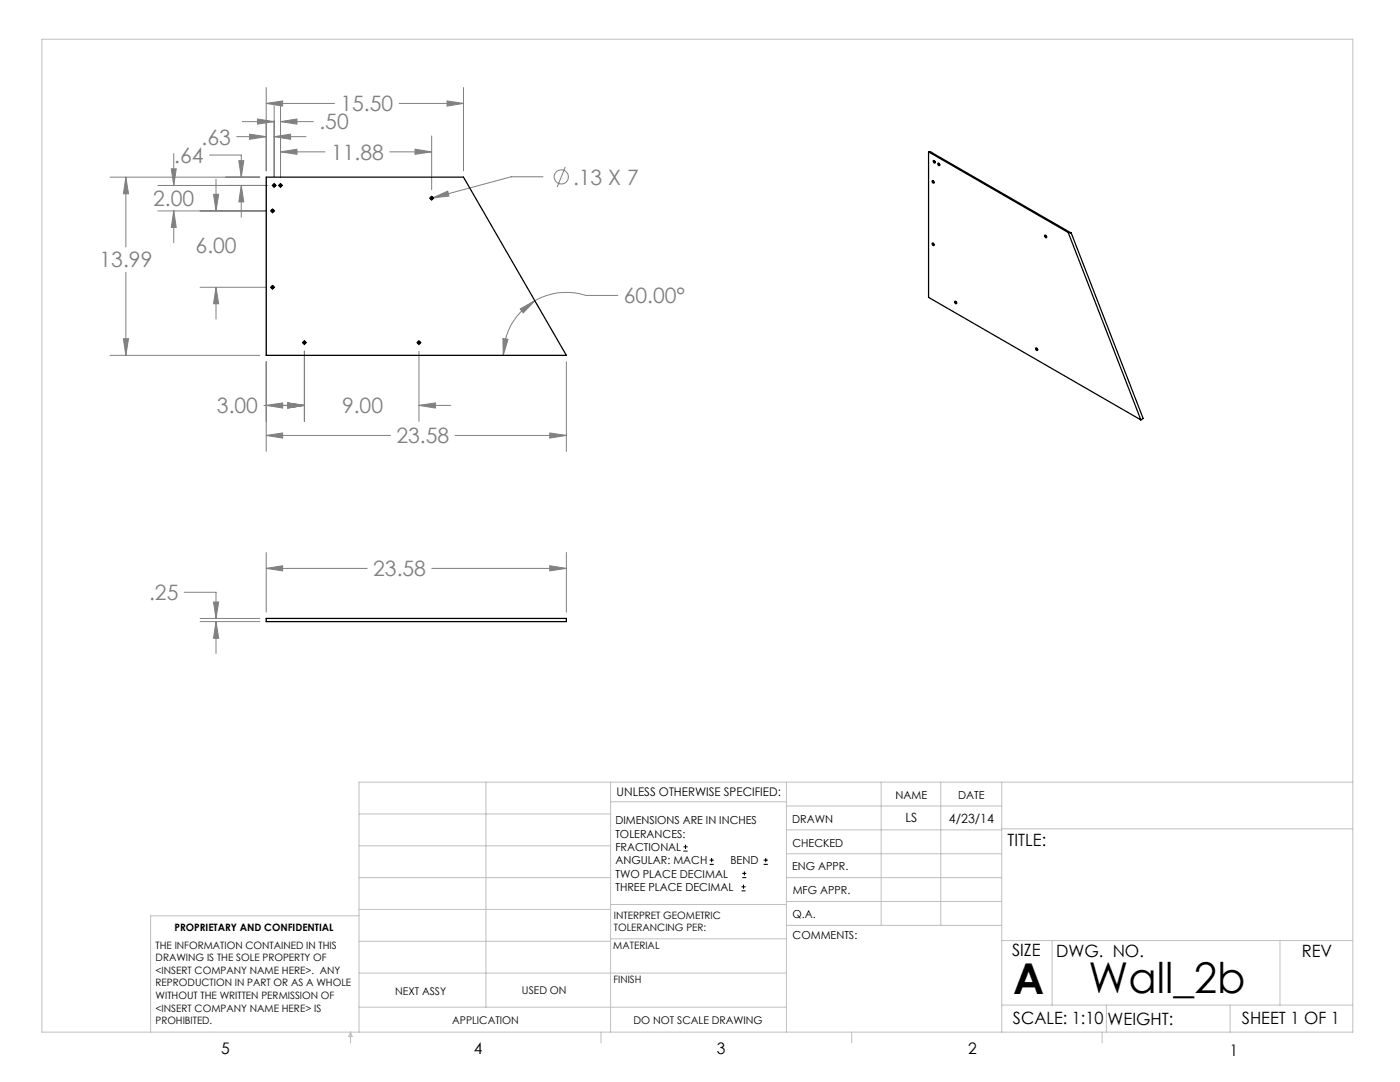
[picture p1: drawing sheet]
<svg xmlns="http://www.w3.org/2000/svg" width="279mm" height="216mm" viewBox="0 0 279 216" stroke-linecap="round" stroke-linejoin="round" font-family="sans-serif">
<g fill="none" stroke="#808080" stroke-width=".2">
<path d="M53.1 17.5v16.6M92.5 17.5v16.6M21.9 35.3h30M25.1 35.3l.5 3.4h-1zM25.1 35.3v14M31.5 37h21.9M34.2 33.7h1l-.5 3.3zM34.7 30.7v6.3M41.8 30.9h6.4v4.4M42.6 38.8h1l-.5 3.3zM43.1 35.7v6.4M47.2 27.3h5.9"/>
<path d="M47.7 32.1h.9l-.4 3.2zM48.2 37l.4 3.3h-.9zM48.2 37v6.4M48.4 24.3h6.3M49.8 26.8l3.3 .5-3.3 .5zM51.4 23.7l3.3 .6-3.3 .5zM53.1 20.6l3.3-.5v1.1zM53.1 20.6h13.6M54.7 27.3l3.3-.5v1zM54.7 21.1v14.2M54.7 27.3h6.4M56 24.3l3.3-.6v1.1z"/>
<path d="M56 30.3l3.3-.5v1zM56 21.1v14.2M56 24.3h6.5M56 30.3h8.9M77.8 30.3h8.3M79.7 20.6h12.8M82.8 29.8l3.3 .5-3.3 .5zM86.1 27.1v10.8M86.3 39.5l3.1-1.4 .2 1zM89.2 20.1l3.3 .5-3.3 .6zM108.4 35.3h-6.4l-15.7 4.2M112.8 33.3l-1.6 4"/>
<path d="M25.1 54.3v16.6M31.5 42.1h21.6M34.7 42.1l.5 3.3h-1zM34.7 42.1v6.3M39.9 57.3h13.2M43.1 57.3l.5 3.3h-1zM43.1 57.3v6.4M123.3 58.9h-6.4a12.7 12.7 0 0 0-10.1 1.1M21.9 70.9h30M24.6 67.6h1l-.5 3.3zM53.1 72.2v17.9M60.7 70.1v14"/>
<path d="M83.6 70.1v14M100.4 67.6l1 .1-1 3.2zM103.8 61.6l3-1.6-2.4 2.4zM106.8 60a12.6 12.6 0 0 0-6.4 10.9M113 72.2v17.9M52.7 80.9h8M53.1 86.9l3.3-.5v1zM53.1 80.9l3.3-.5v1zM53.1 86.9h24.8M57.4 80.4l3.3 .5-3.3 .5zM83.6 80.9l3.3-.5v1zM83.6 80.9h6.4"/>
<path d="M90.8 86.9h22.2M109.7 86.4l3.3 .5-3.3 .5zM36.8 118.2h6.3v5.2M53.1 113.4l3.3-.5v1zM53.1 110.2v11.9M53.1 113.4h20.2M86.2 113.4h26.8M109.7 112.9l3.3 .5-3.3 .5zM113 110.2v11.9M39.9 124h12M39.9 123.4h12M42.6 120.1h1l-.5 3.3z"/>
<path d="M43.1 124l.5 3.4h-1zM43.1 124v6.4"/>
<circle cx="112" cy="35.3" r="1.42"/>
</g>
<g fill="none" stroke="#000" stroke-width=".2">
<path d="M54.3 37h.8M54.7 36.6v.8M55.6 37h.8M56 36.6v.8M85.7 39.5h.9M86.1 39.1v.9M54 57.3h.8M54 42.1h.8M54.4 41.7v.8M54.4 56.9v.8M60.3 68.4h.9M60.7 67.9v.9"/>
<path d="M83.2 68.4h.8M83.6 67.9v.9M136.4 169.8h.8M136.4 169h.8M136.8 168.6v.8M141.6 172.5h.9M141.6 171.6h.9M142 171.2v.8M148 177.8h.8M148 177h.8M148.1 175.1h.8M148.1 174.3h.8"/>
<path d="M148.4 176.5v.8M148.6 173.9v.8M152.4 172.5h.8M152.4 171.6h.8M152.8 171.2v.8"/>
</g>
<g fill="none" stroke="#c0c0c0" stroke-width=".2">
<path d="M8.4 7.8h261.6v198.2h-261.6zM97 156.1v44.9M121.8 156.1v49.9M121.8 160h35.2M157 156.1v49.9M175.9 156.1v28.5M187.7 156.1v28.5M199.9 156.1v49.9M270 156.1h-198.4v49.9M71.6 175.1h50.2M71.6 168.8h50.2M71.6 162.4h50.2"/>
<path d="M157 170.4h42.9M157 165.6h42.9M157 160.8h42.9M157 175.1h42.9M157 179.9h42.9M199.9 165.4h70.1M71.6 194.2h85.4M71.6 187.8h50.2M71.6 181.5h50.2M71.6 182.7h-41.5v23.3M121.8 187.3h35.2M121.8 180.5h35.2"/>
<path d="M157 184.6h42.9M199.9 187.7h70.1M210 187.7v12.9M255.4 187.7v12.9M70 206v2.1M70 206l.3 .8h-.7zM71.6 201h85.4M119.9 206v2.1M170 206v2.1M199.9 200.6h70.1M220 206v2.1M220.8 200.6v5.4"/>
<path d="M245.5 200.6v5.4"/>
</g>
<path d="M89.2 20.1l3.3 .5-3.3 .6zM53.1 20.6l3.3-.5v1.1zM109.7 86.4l3.3 .5-3.3 .5zM53.1 86.9l3.3-.5v1zM24.6 67.6h1l-.5 3.3zM25.1 35.3l.5 3.4h-1zM103.8 61.6l3-1.6-2.4 2.4zM100.4 67.6l1 .1-1 3.2zM53.1 80.9l3.3-.5v1zM57.4 80.4l3.3 .5-3.3 .5zM57.4 80.4l3.3 .5-3.3 .5zM83.6 80.9l3.3-.5v1zM49.8 26.8l3.3 .5-3.3 .5zM54.7 27.3l3.3-.5v1zM51.4 23.7l3.3 .6-3.3 .5zM56 24.3l3.3-.6v1.1zM56 30.3l3.3-.5v1zM82.8 29.8l3.3 .5-3.3 .5zM47.7 32.1h.9l-.4 3.2zM48.2 37l.4 3.3h-.9zM34.7 42.1l.5 3.3h-1zM34.2 33.7h1l-.5 3.3zM42.6 38.8h1l-.5 3.3zM43.1 57.3l.5 3.3h-1zM86.3 39.5l3.3-.4-.2-1zM109.7 112.9l3.3 .5-3.3 .5zM53.1 113.4l3.3-.5v1zM43.1 124l.5 3.4h-1zM42.6 120.1h1l-.5 3.3z" fill="#808080"/>
<g fill="none" stroke="#000" stroke-width=".25">
<path d="M53.1 35.3h39.4l20.5 35.6h-59.9zM185.3 30.3v29l42.4 24.5M185.3 30.3l27.9 16.1M185.3 30.3h.5l28 16.2M186.1 36.1a.26 .26 0 0 1 .3 .1 .26 .26 0 0 1-.2 .3l-.2-.3zM186.3 32.1a.25 .25 0 0 1 .3 .1 .25 .25 0 0 1-.1 .3l-.2-.2zM186.3 36.1l-.1 .1 .2 .2M186.5 32.1v.2h.2M187.4 32.6l-.1 .1 .2 .2M186.3 48.5l-.1 .2 .2 .1M208.5 47a.27 .27 0 0 1 .3 .1 .27 .27 0 0 1-.1 .3l-.2-.3zM208.7 47v.1l.2 .2"/>
<path d="M213.2 46.4l14.5 37.4M213.2 46.4l.6 .1M213.8 46.5l14.3 37-.4 .3M190.5 60.1a.25 .25 0 0 1 .4 .2 .25 .25 0 0 1-.2 .3zM190.7 60.1v.3h.2M206.7 69.5a.31 .31 0 0 1 .3 .1 .31 .31 0 0 1 0 .4l-.3-.3zM206.9 69.5v.2h.2M53.1 123.4h59.9v.6h-59.9z"/>
<circle cx="54.7" cy="37" r=".15"/>
<circle cx="54.7" cy="37" r=".28"/>
<circle cx="56" cy="37" r=".15"/>
<circle cx="56" cy="37" r=".28"/>
<circle cx="86.1" cy="39.5" r=".16"/>
<circle cx="86.1" cy="39.5" r=".28"/>
<circle cx="187.4" cy="32.8" r=".22"/>
<circle cx="54.4" cy="57.3" r=".16"/>
<circle cx="54.4" cy="42.1" r=".16"/>
<circle cx="54.4" cy="57.3" r=".28"/>
<circle cx="54.4" cy="42.1" r=".28"/>
<circle cx="186.2" cy="48.7" r=".22"/>
<circle cx="60.7" cy="68.4" r=".15"/>
<circle cx="60.7" cy="68.4" r=".28"/>
<circle cx="83.6" cy="68.4" r=".15"/>
<circle cx="83.6" cy="68.4" r=".28"/>
</g>
<g font-size="8.5">
<text x="202.2" y="198.3">A</text>
<text x="217.3" y="198.1">Wall_2b</text>
</g>
<g font-size="4.2" fill="#808080">
<text x="67.9" y="22.2">15.50</text>
<text x="40.2" y="28.9">.63</text>
<text x="63.7" y="25.8">.50</text>
<text x="34.8" y="32.5">.64</text>
<text x="66.1" y="31.9">11.88</text>
<text x="30.6" y="41.1">2.00</text>
<text x="114.4" y="36.8">.13 X 7</text>
<text x="19.9" y="53.4">13.99</text>
<text x="39" y="50.4">6.00</text>
<text x="124.5" y="60.5">60.00°</text>
<text x="43.3" y="82.5">3.00</text>
<text x="68.3" y="82.5">9.00</text>
<text x="79.1" y="88.5">23.58</text>
<text x="29.8" y="119.7">.25</text>
<text x="74.5" y="115">23.58</text>
</g>
<g font-size="3.4">
<text x="201.1" y="168.8">TITLE:</text>
<text x="202" y="190.8">SIZE</text>
<text x="210.8" y="190.9">DWG. NO.</text>
<text x="259.8" y="191">REV</text>
<text x="202.1" y="204.4">SCALE: 1:10</text>
<text x="221" y="204.5">WEIGHT:</text>
<text x="247.8" y="204.4">SHEET 1 OF 1</text>
</g>
<g font-size="3.2">
<text x="44.2" y="210.4">5</text>
<text x="94.6" y="210.3">4</text>
<text x="143.1" y="210.4">3</text>
<text x="193.2" y="210.3">2</text>
<text x="245.4" y="210.6">1</text>
</g>
<g font-size="2.5">
<text x="180.7" y="164.1">LS</text>
<text x="189.4" y="164.2">4/23/14</text>
</g>
<text font-size="2.4" x="123.1" y="158.9">UNLESS OTHERWISE SPECIFIED:</text>
<g font-size="2.2">
<text x="178.7" y="159.4">NAME</text>
<text x="191.2" y="159.4">DATE</text>
<text x="122.8" y="164.5">DIMENSIONS ARE IN INCHES</text>
<text x="122.8" y="167.1">TOLERANCES:</text>
<text x="158.1" y="164.2">DRAWN</text>
<text x="122.8" y="169.8">FRACTIONAL</text>
<text x="122.8" y="172.5">ANGULAR: MACH</text>
<text x="145.8" y="172.5">BEND</text>
<text x="158.1" y="173.7">ENG APPR.</text>
<text x="158.2" y="169.1">CHECKED</text>
<text x="122.8" y="175.1">TWO PLACE DECIMAL</text>
<text x="122.8" y="177.8">THREE PLACE DECIMAL</text>
<text x="158.2" y="178.4">MFG APPR.</text>
<text x="158.2" y="183.2">Q.A.</text>
<text x="158.2" y="187.4">COMMENTS:</text>
</g>
<g font-size="2.1">
<text x="78.8" y="198.5">NEXT ASSY</text>
<text x="104.2" y="198.4">USED ON</text>
<text x="90.2" y="204.3">APPLICATION</text>
<text x="126.4" y="204.3">DO NOT SCALE DRAWING</text>
</g>
<g font-size="2">
<text x="34.8" y="185.7">PROPRIETARY AND CONFIDENTIAL</text>
<text x="122.5" y="183.3">INTERPRET GEOMETRIC</text>
<text x="122.5" y="185.9">TOLERANCING PER:</text>
<text x="31.1" y="189.3">THE INFORMATION CONTAINED IN THIS</text>
<text x="31.1" y="191.8">DRAWING IS THE SOLE PROPERTY OF</text>
<text x="122.4" y="189.4">MATERIAL</text>
<text x="31.1" y="194.3">&lt;INSERT COMPANY NAME HERE&gt;. ANY</text>
<text x="31.1" y="196.8">REPRODUCTION IN PART OR AS A WHOLE</text>
<text x="122.4" y="196.2">FINISH</text>
<text x="31.1" y="199.4">WITHOUT THE WRITTEN PERMISSION OF</text>
<text x="31.1" y="201.9">&lt;INSERT COMPANY NAME HERE&gt; IS</text>
<text x="31.1" y="204.4">PROHIBITED.</text>
</g>
</svg>
